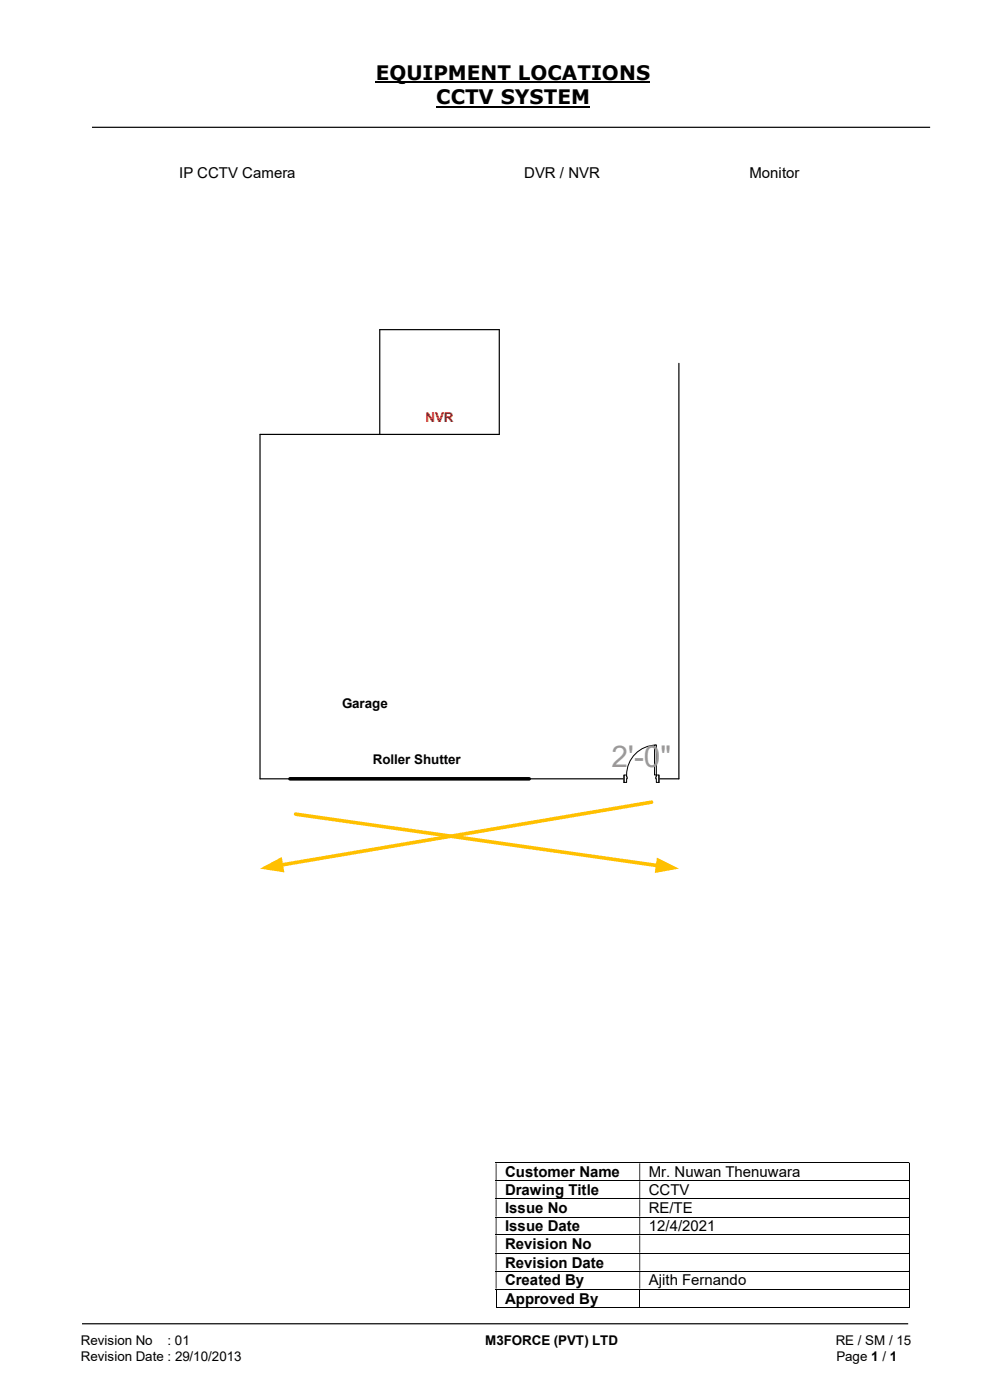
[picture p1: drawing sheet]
<svg xmlns="http://www.w3.org/2000/svg" width="210mm" height="297mm" viewBox="0 0 210 297" stroke-linecap="round" stroke-linejoin="round" font-family="sans-serif">
<path d="M79.7 17.5h58.2M92.5 22.6h32.6" fill="none" stroke="#000" stroke-width=".42"/>
<path d="M19.5 27h177.8M144 77.1v88.1h-88.8v-73h50.7v-22.3h-25.3v22.3M17.4 280.8h175.3" fill="none" stroke="#000" stroke-width=".25"/>
<g fill="none" stroke="#000" stroke-width=".21">
<path d="M105.2 246.7h87.6M105.2 250.5h87.6M105.2 254.3h87.6M105.2 258.2h87.6M192.9 246.8v3.6M192.9 250.6v3.7M192.9 254.4v3.7M192.9 258.3v3.6M105.2 262h87.6M105.2 265.9h87.6M105.2 269.7h87.6M105.2 273.5h87.6"/>
<path d="M105.2 277.3h30.4M105.2 273.6v3.8M135.7 273.6v3.8M135.8 277.3h57M192.9 262.1v3.7M192.9 265.9v3.7M192.9 269.7v3.7M192.9 273.6v3.8"/>
</g>
<g fill="#000">
<path d="M192.8 246.6h.2v.2h-.2zM105.2 246.8h.1v3.6h-.1zM135.6 246.8h.2v3.6h-.2z" fill-rule="evenodd"/>
<path d="M192.8 250.4h.2v.2h-.2zM105.2 250.6h.1v3.7h-.1zM135.6 250.6h.2v3.7h-.2z" fill-rule="evenodd"/>
<path d="M192.8 254.3h.2v.1h-.2zM105.2 254.4h.1v3.7h-.1zM135.6 254.4h.2v3.7h-.2z" fill-rule="evenodd"/>
<path d="M192.8 258.1h.2v.2h-.2zM105.2 258.3h.1v3.6h-.1zM135.6 258.3h.2v3.6h-.2z" fill-rule="evenodd"/>
<path d="M192.8 261.9h.2v.2h-.2zM105.2 262.1h.1v3.7h-.1zM135.6 262.1h.2v3.7h-.2z" fill-rule="evenodd"/>
<path d="M192.8 265.8h.2v.1h-.2zM105.2 265.9h.1v3.7h-.1zM135.6 265.9h.2v3.7h-.2z" fill-rule="evenodd"/>
<path d="M192.8 269.6h.2v.1h-.2zM105.2 269.7h.1v3.7h-.1zM135.6 269.7h.2v3.7h-.2z" fill-rule="evenodd"/>
</g>
<path d="M192.8 273.4h.2v.2h-.2zM192.8 277.2h.2v.2h-.2z" fill="#000"/>
<path d="M61.5 165.2h50.8" fill="none" stroke="#000" stroke-width=".76"/>
<path d="M62.7 172.7l76.8 10.9" fill="none" stroke="#ffc000" stroke-width=".76"/>
<path d="M139.4 181.9l4.6 2.4-5.1 .9z" fill="#ffc000"/>
<path d="M138.2 170.2l-78.6 13.3" fill="none" stroke="#ffc000" stroke-width=".76"/>
<path d="M55.2 184.3l4.6-2.5 .5 3.3z" fill="#ffc000"/>
<path d="M132.4 164.4h7.4v1.7h-7.4z" fill="#fff"/>
<path d="M132.4 164.4h7.4v1.7h-7.4z" fill="none" stroke="#fff" stroke-width=".21"/>
<path d="M139.2 164.4v1.6h.6v-1.6zM132.4 164.4h.5v1.6h-.5z" fill-rule="evenodd" fill="#fff"/>
<path d="M132.9 164.8v-.4h-.5v1.6h.5v-.8M139.2 164.8v-.4h.6v1.6h-.6v-.8" fill="none" stroke="#000" stroke-width=".21"/>
<path d="M139.1 164.8v.4h.1v-.4zM132.9 164.8h.2v.4h-.2z" fill-rule="evenodd" fill="#fff"/>
<path d="M139.2 158.1a6.3 6.3 0 0 0-6.3 6.3M132.4 164.4v1.6M132.9 164.8h.2v.4h-.2M139.2 164.8h-.1v.4h.1M139.8 164.4v1.6" fill="none" stroke="#000" stroke-width=".21"/>
<path d="M138.9 158.1h.3v6.3h-.3z" fill="#fff"/>
<path d="M138.9 158.1h.3v6.3h-.3z" fill="none" stroke="#000" stroke-width=".21"/>
<text font-size="6.3" fill="#9a9a9a" x="129.7" y="162.8">2'-0&quot;</text>
<g font-size="4.2">
<text x="79.7" y="17">EQUIPMENT LOCATIONS</text>
<text x="92.5" y="22.1">CCTV SYSTEM</text>
</g>
<g font-size="3.2">
<text x="38" y="37.7">IP CCTV Camera</text>
<text x="111.2" y="37.7">DVR / NVR</text>
<text x="159" y="37.7">Monitor</text>
<text x="107.1" y="249.8">Customer Name</text>
<text x="137.6" y="249.8">Mr. Nuwan Thenuwara</text>
<text x="107.1" y="253.6">Drawing Title</text>
<text x="107.1" y="257.4">Issue No</text>
<text x="137.6" y="253.6">CCTV</text>
<text x="137.6" y="257.4">RE/TE</text>
<text x="107.1" y="261.2">Issue Date</text>
<text x="137.6" y="261.2">12/4/2021</text>
<text x="107.1" y="265">Revision No</text>
<text x="107.1" y="268.9">Revision Date</text>
<text x="107.1" y="272.7">Created By</text>
<text x="137.6" y="272.7">Ajith Fernando</text>
<text x="107.1" y="276.6">Approved By</text>
</g>
<text font-size="2.8" fill="#c00000" x="90.3" y="89.5">NVR</text>
<g font-size="2.8">
<text x="72.6" y="150.2">Garage</text>
<text x="79.1" y="162.1">Roller Shutter</text>
<text x="17.1" y="285.4">Revision No</text>
<text x="35.5" y="285.4">: 01</text>
<text x="102.9" y="285.4">M3FORCE (PVT) LTD</text>
<text x="177.3" y="285.4">RE / SM / 15</text>
<text x="17.1" y="288.7">Revision Date : 29/10/2013</text>
<text x="177.4" y="288.7">Page 1 / 1</text>
</g>
</svg>
